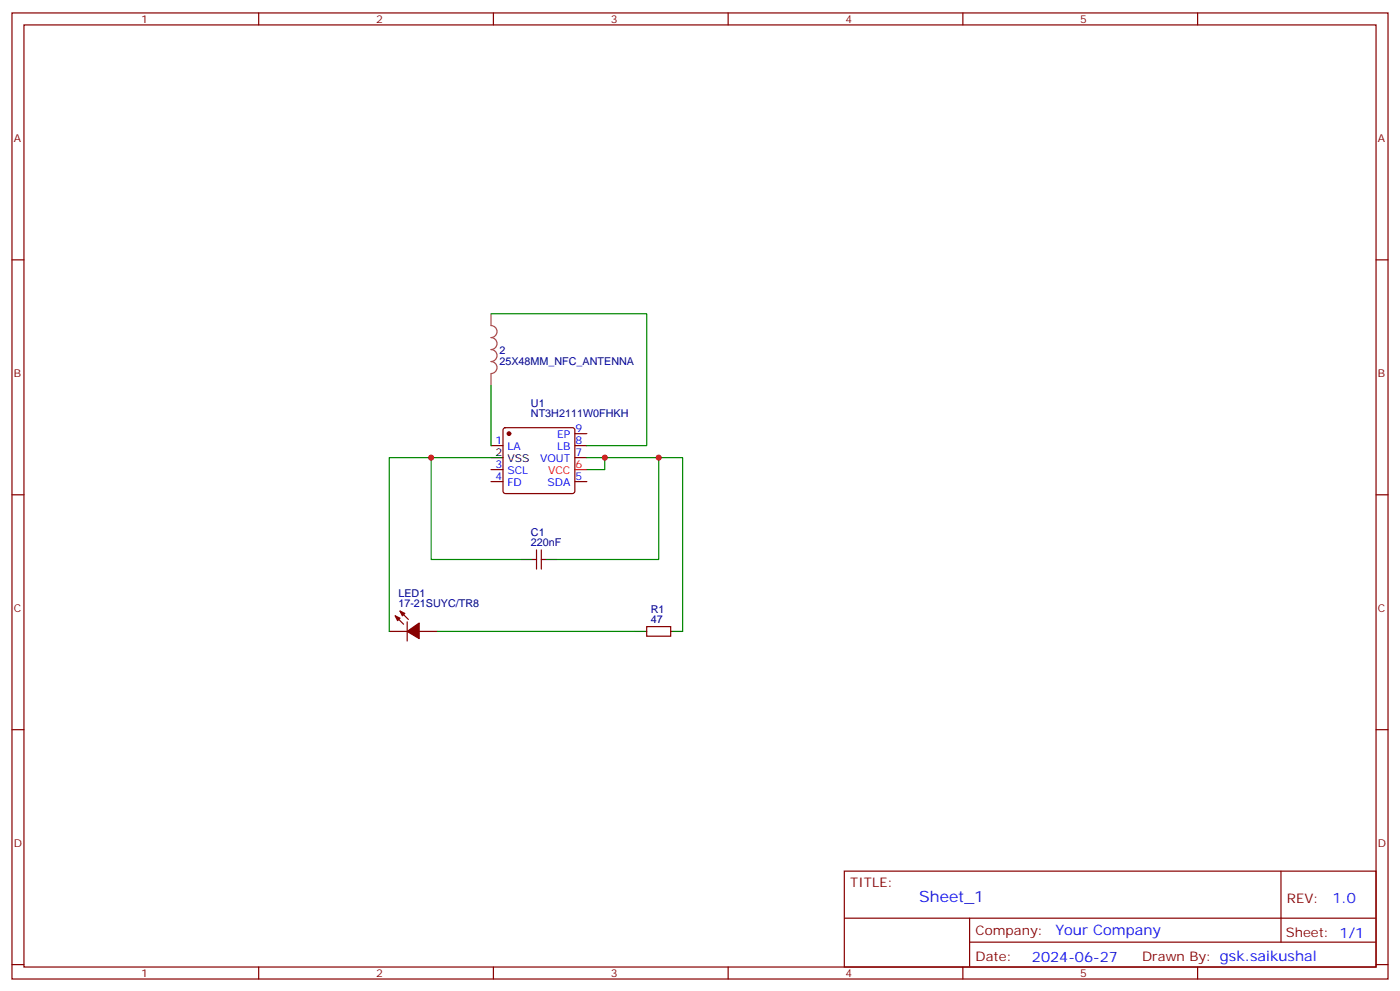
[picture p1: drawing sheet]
<svg xmlns="http://www.w3.org/2000/svg" width="412mm" height="292mm" viewBox="0 0 412 292" stroke-linecap="round" stroke-linejoin="round" font-family="sans-serif">
<g fill="none" stroke="#870000" stroke-width=".35">
<path d="M3.5 3.8h405.4v284.3h-405.4zM7.1 7.3h398.2v277.3h-398.2zM76.2 3.8v3.5M145.3 3.8v3.5M214.5 3.8v3.5M283.6 3.8v3.5M352.8 3.8v3.5M3.5 76.5h3.6M405.3 76.5h3.6M144.6 131.2h3.6M144.6 138.2h3.6M148.4 126.1l.5-.2h19.7l.5 .2 .2 .5v18l-.2 .5-.5 .2h-19.7l-.5-.3-.2-.4v-18z"/>
<path d="M169.3 127.6h3.6M169.3 131.2h3.6M169.3 134.7h3.6M3.5 145.6h3.6M144.6 141.7h3.6M169.3 141.7h3.6M405.3 145.6h3.6M117.8 179.8l2.5 2.5M157 164.7h1M158 161.9v5.6M159.5 161.9v5.6M159.5 164.7h1"/>
<path d="M114.7 185.8h5.2M116.4 181.3l2.5 2.4M119.9 183v5.7M123.5 185.8h5.3M190.5 184.4h7.1v2.9h-7.1zM3.5 214.8h3.6M405.3 214.8h3.6M248.7 256.4h156.6v28.2h-156.6zM377.3 256.4v20.9M248.7 270.2h156.5M285.6 277.3h119.6M285.6 270.2v14.2"/>
<path d="M3.5 283.9h3.6M76.2 284.6v3.5M145.3 284.6v3.5M214.5 284.6v3.5M283.6 284.6v3.5M352.8 284.6v3.5M405.3 283.9h3.6"/>
</g>
<path d="M169.3 138.2h3.6" fill="none" stroke="#f00" stroke-width=".35"/>
<path d="M144.6 134.7h3.6M153.5 164.7h3.5M160.5 164.7h3.5M187 185.8h3.5M197.6 185.8h3.5" fill="none" stroke="#000" stroke-width=".35"/>
<g fill="#870000" stroke="#870000" stroke-width=".35">
<path d="M116.4 181.3l1.4 .7-.7 .7z"/>
<path d="M117.8 179.8l1.4 .8-.7 .7z"/>
<path d="M119.9 185.8l3.6-2.4v4.6z"/>
<circle cx="149.9" cy="127.6" r=".53"/>
</g>
<path d="M144.6 92.4h45.9v38.8h-17.6M144.6 113.5v17.7M127 134.7h-12.3v51.1M144.6 134.7h-17.6v30h26.5M172.9 134.7h21.1v30h-30M178.2 134.7v3.5h-5.3M194 134.7h7.1v51.1M128.8 185.8h58.2" fill="none" stroke="#008700" stroke-width=".35"/>
<path d="M144.6 92.4v3.4a1.76 1.76 0 0 1 1.8 1.8 1.76 1.76 0 0 1-1.8 1.8 1.76 1.76 0 0 1 1.8 1.7 1.76 1.76 0 0 1-1.8 1.8 1.76 1.76 0 0 1 1.8 1.7 1.76 1.76 0 0 1-1.8 1.8 1.76 1.76 0 0 1 1.8 1.8 1.76 1.76 0 0 1-1.8 1.7M144.6 110.1v3.4" fill="none" stroke="#a64a4a" stroke-width=".35"/>
<g fill="#c00">
<circle cx="194" cy="134.7" r=".88"/>
<circle cx="127" cy="134.7" r=".88"/>
<circle cx="178.2" cy="134.7" r=".88"/>
</g>
<text font-size="4.6" fill="#00f" x="270.8" y="265.4">Sheet_1</text>
<g font-size="4.2" fill="#00f">
<text x="392.5" y="265.7">1.0</text>
<text x="310.9" y="275.2">Your Company</text>
<text x="304" y="283">2024-06-27</text>
</g>
<g font-size="3.9" fill="#800">
<text x="250.5" y="261">TITLE:</text>
<text x="379.1" y="265.7">REV:</text>
<text x="287.4" y="275.2">Company:</text>
<text x="378.7" y="275.8">Sheet: 1/1</text>
<text x="287.4" y="282.9">Date:</text>
<text x="336.4" y="282.9">Drawn By: gsk.saikushal</text>
</g>
<g font-size="3.2" fill="#800">
<text x="41.6" y="6.8">1</text>
<text x="110.8" y="6.8">2</text>
<text x="179.9" y="6.8">3</text>
<text x="249.1" y="6.8">4</text>
<text x="318.2" y="6.8">5</text>
<text x="4.1" y="41.9">A</text>
<text x="405.9" y="41.9">A</text>
<text x="4.1" y="111.1">B</text>
<text x="405.9" y="111.1">B</text>
<text x="4.1" y="180.2">C</text>
<text x="405.9" y="180.2">C</text>
<text x="4.1" y="249.3">D</text>
<text x="405.9" y="249.3">D</text>
<text x="41.6" y="287.6">1</text>
<text x="110.8" y="287.6">2</text>
<text x="179.9" y="287.6">3</text>
<text x="249.1" y="287.6">4</text>
<text x="318.2" y="287.6">5</text>
</g>
<g font-size="3.2" fill="#000080">
<text x="147.1" y="107.3">25X48MM_NFC_ANTENNA</text>
<text x="147.1" y="104.1">2</text>
<text x="156.4" y="119.7">U1</text>
<text x="156.4" y="122.8">NT3H2111W0FHKH</text>
<text x="156.4" y="160.8">220nF</text>
<text x="156.4" y="157.7">C1</text>
<text x="117.4" y="178.8">17-21SUYC/TR8</text>
<text x="117.4" y="175.7">LED1</text>
<text x="191.7" y="183.4">47</text>
<text x="191.7" y="180.3">R1</text>
</g>
<g font-size="3.2" fill="#00f">
<text x="146" y="130.8">1</text>
<text x="164.1" y="129">EP</text>
<text x="169.5" y="127.3">9</text>
<text x="169.5" y="130.8">8</text>
<text x="146" y="137.9">3</text>
<text x="149.5" y="132.6">LA</text>
<text x="159.1" y="136.1">VOUT</text>
<text x="164.1" y="132.6">LB</text>
<text x="169.5" y="134.3">7</text>
<text x="146" y="141.4">4</text>
<text x="149.5" y="143.2">FD</text>
<text x="149.5" y="139.6">SCL</text>
<text x="161.2" y="143.2">SDA</text>
<text x="169.5" y="141.4">5</text>
</g>
<g font-size="3.2">
<text x="146" y="134.3">2</text>
<text x="149.5" y="136.1">VSS</text>
</g>
<g font-size="3.2" fill="#f00">
<text x="169.5" y="137.9">6</text>
<text x="161.4" y="139.6">VCC</text>
</g>
</svg>
